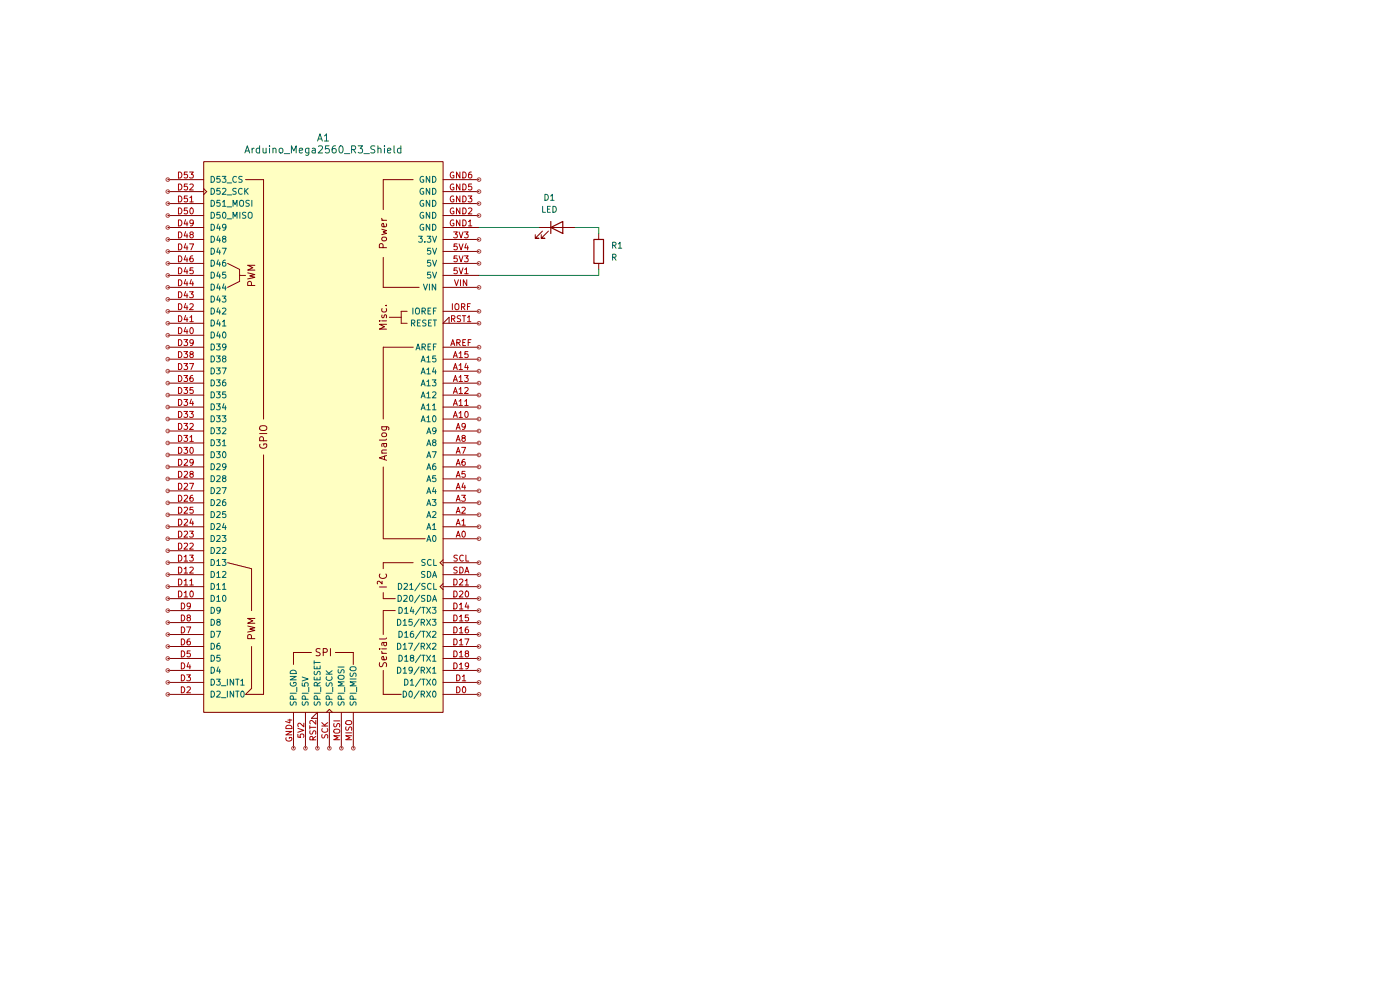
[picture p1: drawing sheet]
(kicad_sch
 (version 20250114)
 (generator "eeschema")
 (generator_version "9.0")
 (paper "A4")
 (lib_symbols
  (symbol "Device:LED"
   (pin_numbers (hide yes))
   (pin_names
    (offset 1.016) (hide yes)) (exclude_from_sim no) (in_bom yes) (on_board yes)
   (property "Reference" "D" (at 0 2.54 0) (effects (font (size 1.27 1.27))))
   (property "Value" "LED" (at 0 -2.54 0) (effects (font (size 1.27 1.27))))
   (property "Footprint" "" (at 0 0 0) (effects (font (size 1.27 1.27)) (hide yes)))
   (property "Datasheet" "~" (at 0 0 0) (effects (font (size 1.27 1.27)) (hide yes)))
   (property "Description" "Light emitting diode" (at 0 0 0) (effects (font (size 1.27 1.27)) (hide yes)))
   (property "Sim.Pins" "1=K 2=A" (at 0 0 0) (effects (font (size 1.27 1.27)) (hide yes)))
   (symbol "LED_0_1"
    (polyline (pts (xy -3.048 -0.762) (xy -4.572 -2.286) (xy -3.81 -2.286) (xy -4.572 -2.286) (xy -4.572 -1.524)) (stroke (width 0) (type default)) (fill (type none)))
    (polyline (pts (xy -1.778 -0.762) (xy -3.302 -2.286) (xy -2.54 -2.286) (xy -3.302 -2.286) (xy -3.302 -1.524)) (stroke (width 0) (type default)) (fill (type none)))
    (polyline (pts (xy -1.27 0) (xy 1.27 0)) (stroke (width 0) (type default)) (fill (type none)))
    (polyline (pts (xy -1.27 -1.27) (xy -1.27 1.27)) (stroke (width 0.254) (type default)) (fill (type none)))
    (polyline (pts (xy 1.27 -1.27) (xy 1.27 1.27) (xy -1.27 0) (xy 1.27 -1.27)) (stroke (width 0.254) (type default)) (fill (type none))))
   (symbol "LED_1_1"
    (pin passive line (at -3.81 0 0) (length 2.54) (name "K" (effects (font (size 1.27 1.27)))) (number "1" (effects (font (size 1.27 1.27)))))
    (pin passive line (at 3.81 0 180) (length 2.54) (name "A" (effects (font (size 1.27 1.27)))) (number "2" (effects (font (size 1.27 1.27))))))
   (embedded_fonts no))
  (symbol "Device:R"
   (pin_numbers (hide yes))
   (pin_names
    (offset 0)) (exclude_from_sim no) (in_bom yes) (on_board yes)
   (property "Reference" "R" (at 2.032 0 90) (effects (font (size 1.27 1.27))))
   (property "Value" "R" (at 0 0 90) (effects (font (size 1.27 1.27))))
   (property "Footprint" "" (at -1.778 0 90) (effects (font (size 1.27 1.27)) (hide yes)))
   (property "Datasheet" "~" (at 0 0 0) (effects (font (size 1.27 1.27)) (hide yes)))
   (property "Description" "Resistor" (at 0 0 0) (effects (font (size 1.27 1.27)) (hide yes)))
   (symbol "R_0_1"
    (rectangle (start -1.016 -2.54) (end 1.016 2.54) (stroke (width 0.254) (type default)) (fill (type none))))
   (symbol "R_1_1"
    (pin passive line (at 0 3.81 270) (length 1.27) (name "~" (effects (font (size 1.27 1.27)))) (number "1" (effects (font (size 1.27 1.27)))))
    (pin passive line (at 0 -3.81 90) (length 1.27) (name "~" (effects (font (size 1.27 1.27)))) (number "2" (effects (font (size 1.27 1.27))))))
   (embedded_fonts no))
  (symbol "PCM_arduino-library:Arduino_Mega2560_R3_Shield"
   (pin_names
    (offset 1.016)) (exclude_from_sim no) (in_bom yes) (on_board yes)
   (property "Reference" "A" (at 0 -62.23 0) (effects (font (size 1.524 1.524))))
   (property "Value" "Arduino_Mega2560_R3_Shield" (at 0 -66.04 0) (effects (font (size 1.524 1.524))))
   (property "Footprint" "PCM_arduino-library:Arduino_Mega2560_R3_Shield" (at 0 -73.66 0) (effects (font (size 1.524 1.524)) (hide yes)))
   (property "Datasheet" "https://docs.arduino.cc/hardware/mega-2560" (at 0 -69.85 0) (effects (font (size 1.524 1.524)) (hide yes)))
   (property "Description" "Shield for Arduino Mega 2560 R3" (at 0 0 0) (effects (font (size 1.27 1.27)) (hide yes)))
   (symbol "Arduino_Mega2560_R3_Shield_0_0"
    (rectangle (start -25.4 -58.42) (end 25.4 58.42) (stroke (width 0) (type default)) (fill (type background)))
    (polyline (pts (xy -21.59 21.59) (xy -12.7 21.59)) (stroke (width 0) (type default)) (fill (type none)))
    (rectangle (start -20.32 -31.75) (end -12.7 -31.75) (stroke (width 0) (type default)) (fill (type none)))
    (rectangle (start -19.05 26.67) (end -12.7 26.67) (stroke (width 0) (type default)) (fill (type none)))
    (rectangle (start -19.05 -19.05) (end -12.7 -19.05) (stroke (width 0) (type default)) (fill (type none)))
    (rectangle (start -19.05 -54.61) (end -12.7 -54.61) (stroke (width 0) (type default)) (fill (type none)))
    (rectangle (start -17.78 -24.13) (end -16.51 -24.13) (stroke (width 0) (type default)) (fill (type none)))
    (rectangle (start -17.78 -26.67) (end -16.51 -26.67) (stroke (width 0) (type default)) (fill (type none)))
    (rectangle (start -16.51 54.61) (end -12.7 54.61) (stroke (width 0) (type default)) (fill (type none)))
    (rectangle (start -16.51 -24.13) (end -16.51 -26.67) (stroke (width 0) (type default)) (fill (type none)))
    (rectangle (start -16.51 -25.4) (end -13.97 -25.4) (stroke (width 0) (type default)) (fill (type none)))
    (rectangle (start -15.24 36.83) (end -12.7 36.83) (stroke (width 0) (type default)) (fill (type none)))
    (rectangle (start -15.24 34.29) (end -12.7 34.29) (stroke (width 0) (type default)) (fill (type none)))
    (rectangle (start -12.7 49.53) (end -12.7 54.61) (stroke (width 0) (type default)) (fill (type none)))
    (rectangle (start -12.7 41.91) (end -12.7 36.83) (stroke (width 0) (type default)) (fill (type none)))
    (rectangle (start -12.7 34.29) (end -12.7 33.02) (stroke (width 0) (type default)) (fill (type none)))
    (rectangle (start -12.7 26.67) (end -12.7 27.94) (stroke (width 0) (type default)) (fill (type none)))
    (polyline (pts (xy -12.7 6.35) (xy -12.7 21.59)) (stroke (width 0) (type default)) (fill (type none)))
    (polyline (pts (xy -12.7 -19.05) (xy -12.7 -3.81)) (stroke (width 0) (type default)) (fill (type none)))
    (rectangle (start -12.7 -31.75) (end -12.7 -38.1) (stroke (width 0) (type default)) (fill (type none)))
    (rectangle (start -12.7 -54.61) (end -12.7 -48.26) (stroke (width 0) (type default)) (fill (type none)))
    (rectangle (start -6.35 48.26) (end -6.35 45.72) (stroke (width 0) (type default)) (fill (type none)))
    (rectangle (start -2.54 45.72) (end -6.35 45.72) (stroke (width 0) (type default)) (fill (type none)))
    (rectangle (start 6.35 48.26) (end 6.35 45.72) (stroke (width 0) (type default)) (fill (type none)))
    (rectangle (start 6.35 45.72) (end 2.54 45.72) (stroke (width 0) (type default)) (fill (type none)))
    (polyline (pts (xy 12.7 54.61) (xy 16.51 54.61)) (stroke (width 0) (type default)) (fill (type none)))
    (polyline (pts (xy 12.7 -54.61) (xy 16.51 -54.61)) (stroke (width 0) (type default)) (fill (type none)))
    (polyline (pts (xy 15.24 44.45) (xy 15.24 53.34) (xy 16.51 54.61)) (stroke (width 0) (type default)) (fill (type none)))
    (polyline (pts (xy 15.24 36.83) (xy 15.24 27.94) (xy 20.32 26.67)) (stroke (width 0) (type default)) (fill (type none)))
    (polyline (pts (xy 17.78 -34.29) (xy 16.51 -34.29)) (stroke (width 0) (type default)) (fill (type none)))
    (polyline (pts (xy 20.32 -31.75) (xy 17.78 -33.02) (xy 17.78 -35.56) (xy 20.32 -36.83)) (stroke (width 0) (type default)) (fill (type none)))
    (text "Serial" (at -12.7 45.72 900) (effects (font (size 1.524 1.524))))
    (text "I²C" (at -12.7 30.48 900) (effects (font (size 1.524 1.524))))
    (text "Analog" (at -12.7 1.27 900) (effects (font (size 1.524 1.524))))
    (text "Misc." (at -12.7 -25.4 900) (effects (font (size 1.524 1.524))))
    (text "Power" (at -12.7 -43.18 900) (effects (font (size 1.524 1.524))))
    (text "SPI" (at 0 45.72 0) (effects (font (size 1.524 1.524))))
    (text "PWM" (at 15.24 40.64 900) (effects (font (size 1.524 1.524))))
    (text "PWM" (at 15.24 -34.29 900) (effects (font (size 1.524 1.524)))))
   (symbol "Arduino_Mega2560_R3_Shield_1_0"
    (rectangle (start 12.7 54.61) (end 12.7 3.81) (stroke (width 0) (type default)) (fill (type none)))
    (rectangle (start 12.7 -54.61) (end 12.7 -3.81) (stroke (width 0) (type default)) (fill (type none)))
    (text "GPIO" (at 12.7 0 900) (effects (font (size 1.524 1.524)))))
   (symbol "Arduino_Mega2560_R3_Shield_1_1"
    (pin bidirectional line (at -33.02 54.61 0) (length 7.62) (name "D0/RX0" (effects (font (size 1.27 1.27)))) (number "D0" (effects (font (size 1.27 1.27)))))
    (pin bidirectional line (at -33.02 52.07 0) (length 7.62) (name "D1/TX0" (effects (font (size 1.27 1.27)))) (number "D1" (effects (font (size 1.27 1.27)))))
    (pin bidirectional line (at -33.02 49.53 0) (length 7.62) (name "D19/RX1" (effects (font (size 1.27 1.27)))) (number "D19" (effects (font (size 1.27 1.27)))))
    (pin bidirectional line (at -33.02 46.99 0) (length 7.62) (name "D18/TX1" (effects (font (size 1.27 1.27)))) (number "D18" (effects (font (size 1.27 1.27)))))
    (pin bidirectional line (at -33.02 44.45 0) (length 7.62) (name "D17/RX2" (effects (font (size 1.27 1.27)))) (number "D17" (effects (font (size 1.27 1.27)))))
    (pin bidirectional line (at -33.02 41.91 0) (length 7.62) (name "D16/TX2" (effects (font (size 1.27 1.27)))) (number "D16" (effects (font (size 1.27 1.27)))))
    (pin bidirectional line (at -33.02 39.37 0) (length 7.62) (name "D15/RX3" (effects (font (size 1.27 1.27)))) (number "D15" (effects (font (size 1.27 1.27)))))
    (pin bidirectional line (at -33.02 36.83 0) (length 7.62) (name "D14/TX3" (effects (font (size 1.27 1.27)))) (number "D14" (effects (font (size 1.27 1.27)))))
    (pin bidirectional line (at -33.02 34.29 0) (length 7.62) (name "D20/SDA" (effects (font (size 1.27 1.27)))) (number "D20" (effects (font (size 1.27 1.27)))))
    (pin bidirectional clock (at -33.02 31.75 0) (length 7.62) (name "D21/SCL" (effects (font (size 1.27 1.27)))) (number "D21" (effects (font (size 1.27 1.27)))))
    (pin bidirectional line (at -33.02 29.21 0) (length 7.62) (name "SDA" (effects (font (size 1.27 1.27)))) (number "SDA" (effects (font (size 1.27 1.27)))))
    (pin bidirectional clock (at -33.02 26.67 0) (length 7.62) (name "SCL" (effects (font (size 1.27 1.27)))) (number "SCL" (effects (font (size 1.27 1.27)))))
    (pin bidirectional line (at -33.02 21.59 0) (length 7.62) (name "A0" (effects (font (size 1.27 1.27)))) (number "A0" (effects (font (size 1.27 1.27)))))
    (pin bidirectional line (at -33.02 19.05 0) (length 7.62) (name "A1" (effects (font (size 1.27 1.27)))) (number "A1" (effects (font (size 1.27 1.27)))))
    (pin bidirectional line (at -33.02 16.51 0) (length 7.62) (name "A2" (effects (font (size 1.27 1.27)))) (number "A2" (effects (font (size 1.27 1.27)))))
    (pin bidirectional line (at -33.02 13.97 0) (length 7.62) (name "A3" (effects (font (size 1.27 1.27)))) (number "A3" (effects (font (size 1.27 1.27)))))
    (pin bidirectional line (at -33.02 11.43 0) (length 7.62) (name "A4" (effects (font (size 1.27 1.27)))) (number "A4" (effects (font (size 1.27 1.27)))))
    (pin bidirectional line (at -33.02 8.89 0) (length 7.62) (name "A5" (effects (font (size 1.27 1.27)))) (number "A5" (effects (font (size 1.27 1.27)))))
    (pin bidirectional line (at -33.02 6.35 0) (length 7.62) (name "A6" (effects (font (size 1.27 1.27)))) (number "A6" (effects (font (size 1.27 1.27)))))
    (pin bidirectional line (at -33.02 3.81 0) (length 7.62) (name "A7" (effects (font (size 1.27 1.27)))) (number "A7" (effects (font (size 1.27 1.27)))))
    (pin bidirectional line (at -33.02 1.27 0) (length 7.62) (name "A8" (effects (font (size 1.27 1.27)))) (number "A8" (effects (font (size 1.27 1.27)))))
    (pin bidirectional line (at -33.02 -1.27 0) (length 7.62) (name "A9" (effects (font (size 1.27 1.27)))) (number "A9" (effects (font (size 1.27 1.27)))))
    (pin bidirectional line (at -33.02 -3.81 0) (length 7.62) (name "A10" (effects (font (size 1.27 1.27)))) (number "A10" (effects (font (size 1.27 1.27)))))
    (pin bidirectional line (at -33.02 -6.35 0) (length 7.62) (name "A11" (effects (font (size 1.27 1.27)))) (number "A11" (effects (font (size 1.27 1.27)))))
    (pin bidirectional line (at -33.02 -8.89 0) (length 7.62) (name "A12" (effects (font (size 1.27 1.27)))) (number "A12" (effects (font (size 1.27 1.27)))))
    (pin bidirectional line (at -33.02 -11.43 0) (length 7.62) (name "A13" (effects (font (size 1.27 1.27)))) (number "A13" (effects (font (size 1.27 1.27)))))
    (pin bidirectional line (at -33.02 -13.97 0) (length 7.62) (name "A14" (effects (font (size 1.27 1.27)))) (number "A14" (effects (font (size 1.27 1.27)))))
    (pin bidirectional line (at -33.02 -16.51 0) (length 7.62) (name "A15" (effects (font (size 1.27 1.27)))) (number "A15" (effects (font (size 1.27 1.27)))))
    (pin input line (at -33.02 -19.05 0) (length 7.62) (name "AREF" (effects (font (size 1.27 1.27)))) (number "AREF" (effects (font (size 1.27 1.27)))))
    (pin open_collector input_low (at -33.02 -24.13 0) (length 7.62) (name "RESET" (effects (font (size 1.27 1.27)))) (number "RST1" (effects (font (size 1.27 1.27)))))
    (pin output line (at -33.02 -26.67 0) (length 7.62) (name "IOREF" (effects (font (size 1.27 1.27)))) (number "IORF" (effects (font (size 1.27 1.27)))))
    (pin power_in line (at -33.02 -31.75 0) (length 7.62) (name "VIN" (effects (font (size 1.27 1.27)))) (number "VIN" (effects (font (size 1.27 1.27)))))
    (pin power_in line (at -33.02 -34.29 0) (length 7.62) (name "5V" (effects (font (size 1.27 1.27)))) (number "5V1" (effects (font (size 1.27 1.27)))))
    (pin power_in line (at -33.02 -36.83 0) (length 7.62) (name "5V" (effects (font (size 1.27 1.27)))) (number "5V3" (effects (font (size 1.27 1.27)))))
    (pin power_in line (at -33.02 -39.37 0) (length 7.62) (name "5V" (effects (font (size 1.27 1.27)))) (number "5V4" (effects (font (size 1.27 1.27)))))
    (pin power_out line (at -33.02 -41.91 0) (length 7.62) (name "3.3V" (effects (font (size 1.27 1.27)))) (number "3V3" (effects (font (size 1.27 1.27)))))
    (pin power_in line (at -33.02 -44.45 0) (length 7.62) (name "GND" (effects (font (size 1.27 1.27)))) (number "GND1" (effects (font (size 1.27 1.27)))))
    (pin power_in line (at -33.02 -46.99 0) (length 7.62) (name "GND" (effects (font (size 1.27 1.27)))) (number "GND2" (effects (font (size 1.27 1.27)))))
    (pin power_in line (at -33.02 -49.53 0) (length 7.62) (name "GND" (effects (font (size 1.27 1.27)))) (number "GND3" (effects (font (size 1.27 1.27)))))
    (pin power_in line (at -33.02 -52.07 0) (length 7.62) (name "GND" (effects (font (size 1.27 1.27)))) (number "GND5" (effects (font (size 1.27 1.27)))))
    (pin power_in line (at -33.02 -54.61 0) (length 7.62) (name "GND" (effects (font (size 1.27 1.27)))) (number "GND6" (effects (font (size 1.27 1.27)))))
    (pin input line (at -6.35 66.04 270) (length 7.62) (name "SPI_MISO" (effects (font (size 1.27 1.27)))) (number "MISO" (effects (font (size 1.27 1.27)))))
    (pin output line (at -3.81 66.04 270) (length 7.62) (name "SPI_MOSI" (effects (font (size 1.27 1.27)))) (number "MOSI" (effects (font (size 1.27 1.27)))))
    (pin output clock (at -1.27 66.04 270) (length 7.62) (name "SPI_SCK" (effects (font (size 1.27 1.27)))) (number "SCK" (effects (font (size 1.27 1.27)))))
    (pin open_collector input_low (at 1.27 66.04 270) (length 7.62) (name "SPI_RESET" (effects (font (size 1.27 1.27)))) (number "RST2" (effects (font (size 1.27 1.27)))))
    (pin power_in line (at 3.81 66.04 270) (length 7.62) (name "SPI_5V" (effects (font (size 1.27 1.27)))) (number "5V2" (effects (font (size 1.27 1.27)))))
    (pin power_in line (at 6.35 66.04 270) (length 7.62) (name "SPI_GND" (effects (font (size 1.27 1.27)))) (number "GND4" (effects (font (size 1.27 1.27)))))
    (pin bidirectional line (at 33.02 54.61 180) (length 7.62) (name "D2_INT0" (effects (font (size 1.27 1.27)))) (number "D2" (effects (font (size 1.27 1.27)))))
    (pin bidirectional line (at 33.02 52.07 180) (length 7.62) (name "D3_INT1" (effects (font (size 1.27 1.27)))) (number "D3" (effects (font (size 1.27 1.27)))))
    (pin bidirectional line (at 33.02 49.53 180) (length 7.62) (name "D4" (effects (font (size 1.27 1.27)))) (number "D4" (effects (font (size 1.27 1.27)))))
    (pin bidirectional line (at 33.02 46.99 180) (length 7.62) (name "D5" (effects (font (size 1.27 1.27)))) (number "D5" (effects (font (size 1.27 1.27)))))
    (pin bidirectional line (at 33.02 44.45 180) (length 7.62) (name "D6" (effects (font (size 1.27 1.27)))) (number "D6" (effects (font (size 1.27 1.27)))))
    (pin bidirectional line (at 33.02 41.91 180) (length 7.62) (name "D7" (effects (font (size 1.27 1.27)))) (number "D7" (effects (font (size 1.27 1.27)))))
    (pin bidirectional line (at 33.02 39.37 180) (length 7.62) (name "D8" (effects (font (size 1.27 1.27)))) (number "D8" (effects (font (size 1.27 1.27)))))
    (pin bidirectional line (at 33.02 36.83 180) (length 7.62) (name "D9" (effects (font (size 1.27 1.27)))) (number "D9" (effects (font (size 1.27 1.27)))))
    (pin bidirectional line (at 33.02 34.29 180) (length 7.62) (name "D10" (effects (font (size 1.27 1.27)))) (number "D10" (effects (font (size 1.27 1.27)))))
    (pin bidirectional line (at 33.02 31.75 180) (length 7.62) (name "D11" (effects (font (size 1.27 1.27)))) (number "D11" (effects (font (size 1.27 1.27)))))
    (pin bidirectional line (at 33.02 29.21 180) (length 7.62) (name "D12" (effects (font (size 1.27 1.27)))) (number "D12" (effects (font (size 1.27 1.27)))))
    (pin bidirectional line (at 33.02 26.67 180) (length 7.62) (name "D13" (effects (font (size 1.27 1.27)))) (number "D13" (effects (font (size 1.27 1.27)))))
    (pin bidirectional line (at 33.02 24.13 180) (length 7.62) (name "D22" (effects (font (size 1.27 1.27)))) (number "D22" (effects (font (size 1.27 1.27)))))
    (pin bidirectional line (at 33.02 21.59 180) (length 7.62) (name "D23" (effects (font (size 1.27 1.27)))) (number "D23" (effects (font (size 1.27 1.27)))))
    (pin bidirectional line (at 33.02 19.05 180) (length 7.62) (name "D24" (effects (font (size 1.27 1.27)))) (number "D24" (effects (font (size 1.27 1.27)))))
    (pin bidirectional line (at 33.02 16.51 180) (length 7.62) (name "D25" (effects (font (size 1.27 1.27)))) (number "D25" (effects (font (size 1.27 1.27)))))
    (pin bidirectional line (at 33.02 13.97 180) (length 7.62) (name "D26" (effects (font (size 1.27 1.27)))) (number "D26" (effects (font (size 1.27 1.27)))))
    (pin bidirectional line (at 33.02 11.43 180) (length 7.62) (name "D27" (effects (font (size 1.27 1.27)))) (number "D27" (effects (font (size 1.27 1.27)))))
    (pin bidirectional line (at 33.02 8.89 180) (length 7.62) (name "D28" (effects (font (size 1.27 1.27)))) (number "D28" (effects (font (size 1.27 1.27)))))
    (pin bidirectional line (at 33.02 6.35 180) (length 7.62) (name "D29" (effects (font (size 1.27 1.27)))) (number "D29" (effects (font (size 1.27 1.27)))))
    (pin bidirectional line (at 33.02 3.81 180) (length 7.62) (name "D30" (effects (font (size 1.27 1.27)))) (number "D30" (effects (font (size 1.27 1.27)))))
    (pin bidirectional line (at 33.02 1.27 180) (length 7.62) (name "D31" (effects (font (size 1.27 1.27)))) (number "D31" (effects (font (size 1.27 1.27)))))
    (pin bidirectional line (at 33.02 -1.27 180) (length 7.62) (name "D32" (effects (font (size 1.27 1.27)))) (number "D32" (effects (font (size 1.27 1.27)))))
    (pin bidirectional line (at 33.02 -3.81 180) (length 7.62) (name "D33" (effects (font (size 1.27 1.27)))) (number "D33" (effects (font (size 1.27 1.27)))))
    (pin bidirectional line (at 33.02 -6.35 180) (length 7.62) (name "D34" (effects (font (size 1.27 1.27)))) (number "D34" (effects (font (size 1.27 1.27)))))
    (pin bidirectional line (at 33.02 -8.89 180) (length 7.62) (name "D35" (effects (font (size 1.27 1.27)))) (number "D35" (effects (font (size 1.27 1.27)))))
    (pin bidirectional line (at 33.02 -11.43 180) (length 7.62) (name "D36" (effects (font (size 1.27 1.27)))) (number "D36" (effects (font (size 1.27 1.27)))))
    (pin bidirectional line (at 33.02 -13.97 180) (length 7.62) (name "D37" (effects (font (size 1.27 1.27)))) (number "D37" (effects (font (size 1.27 1.27)))))
    (pin bidirectional line (at 33.02 -16.51 180) (length 7.62) (name "D38" (effects (font (size 1.27 1.27)))) (number "D38" (effects (font (size 1.27 1.27)))))
    (pin bidirectional line (at 33.02 -19.05 180) (length 7.62) (name "D39" (effects (font (size 1.27 1.27)))) (number "D39" (effects (font (size 1.27 1.27)))))
    (pin bidirectional line (at 33.02 -21.59 180) (length 7.62) (name "D40" (effects (font (size 1.27 1.27)))) (number "D40" (effects (font (size 1.27 1.27)))))
    (pin bidirectional line (at 33.02 -24.13 180) (length 7.62) (name "D41" (effects (font (size 1.27 1.27)))) (number "D41" (effects (font (size 1.27 1.27)))))
    (pin bidirectional line (at 33.02 -26.67 180) (length 7.62) (name "D42" (effects (font (size 1.27 1.27)))) (number "D42" (effects (font (size 1.27 1.27)))))
    (pin bidirectional line (at 33.02 -29.21 180) (length 7.62) (name "D43" (effects (font (size 1.27 1.27)))) (number "D43" (effects (font (size 1.27 1.27)))))
    (pin bidirectional line (at 33.02 -31.75 180) (length 7.62) (name "D44" (effects (font (size 1.27 1.27)))) (number "D44" (effects (font (size 1.27 1.27)))))
    (pin bidirectional line (at 33.02 -34.29 180) (length 7.62) (name "D45" (effects (font (size 1.27 1.27)))) (number "D45" (effects (font (size 1.27 1.27)))))
    (pin bidirectional line (at 33.02 -36.83 180) (length 7.62) (name "D46" (effects (font (size 1.27 1.27)))) (number "D46" (effects (font (size 1.27 1.27)))))
    (pin bidirectional line (at 33.02 -39.37 180) (length 7.62) (name "D47" (effects (font (size 1.27 1.27)))) (number "D47" (effects (font (size 1.27 1.27)))))
    (pin bidirectional line (at 33.02 -41.91 180) (length 7.62) (name "D48" (effects (font (size 1.27 1.27)))) (number "D48" (effects (font (size 1.27 1.27)))))
    (pin bidirectional line (at 33.02 -44.45 180) (length 7.62) (name "D49" (effects (font (size 1.27 1.27)))) (number "D49" (effects (font (size 1.27 1.27)))))
    (pin bidirectional line (at 33.02 -46.99 180) (length 7.62) (name "D50_MISO" (effects (font (size 1.27 1.27)))) (number "D50" (effects (font (size 1.27 1.27)))))
    (pin bidirectional line (at 33.02 -49.53 180) (length 7.62) (name "D51_MOSI" (effects (font (size 1.27 1.27)))) (number "D51" (effects (font (size 1.27 1.27)))))
    (pin bidirectional clock (at 33.02 -52.07 180) (length 7.62) (name "D52_SCK" (effects (font (size 1.27 1.27)))) (number "D52" (effects (font (size 1.27 1.27)))))
    (pin bidirectional line (at 33.02 -54.61 180) (length 7.62) (name "D53_CS" (effects (font (size 1.27 1.27)))) (number "D53" (effects (font (size 1.27 1.27))))))
   (embedded_fonts no)))
 (wire
  (pts (xy 127 48.26) (xy 121.92 48.26))
  (stroke (width 0) (type default)))
 (wire
  (pts (xy 127 49.53) (xy 127 48.26))
  (stroke (width 0) (type default)))
 (wire
  (pts (xy 101.6 58.42) (xy 127 58.42))
  (stroke (width 0) (type default)))
 (wire
  (pts (xy 101.6 48.26) (xy 114.3 48.26))
  (stroke (width 0) (type default)))
 (wire
  (pts (xy 127 58.42) (xy 127 57.15))
  (stroke (width 0) (type default)))
 (symbol
  (lib_id "PCM_arduino-library:Arduino_Mega2560_R3_Shield")
  (at 68.58 92.71 180)
  (unit 1)
  (exclude_from_sim no)
  (in_bom yes)
  (on_board yes)
  (dnp no)
  (fields_autoplaced yes)
  (property "Reference" "A1" (at 68.58 29.21 0) (effects (font (size 1.524 1.524))))
  (property "Value" "Arduino_Mega2560_R3_Shield" (at 68.58 31.75 0) (effects (font (size 1.524 1.524))))
  (property "Footprint" "PCM_arduino-library:Arduino_Mega2560_R3_Shield" (at 68.58 19.05 0) (effects (font (size 1.524 1.524)) (hide yes)))
  (property "Datasheet" "https://docs.arduino.cc/hardware/mega-2560" (at 68.58 22.86 0) (effects (font (size 1.524 1.524)) (hide yes)))
  (property "Description" "Shield for Arduino Mega 2560 R3" (at 68.58 92.71 0) (effects (font (size 1.27 1.27)) (hide yes)))
  (pin "D38")
  (pin "D1")
  (pin "D11")
  (pin "5V1")
  (pin "MISO")
  (pin "D48")
  (pin "D50")
  (pin "D52")
  (pin "A14")
  (pin "D6")
  (pin "D3")
  (pin "D16")
  (pin "D15")
  (pin "A10")
  (pin "D30")
  (pin "D41")
  (pin "GND4")
  (pin "D25")
  (pin "A5")
  (pin "SCL")
  (pin "GND6")
  (pin "D27")
  (pin "D53")
  (pin "D26")
  (pin "D29")
  (pin "IORF")
  (pin "D37")
  (pin "D20")
  (pin "D33")
  (pin "GND1")
  (pin "A3")
  (pin "D21")
  (pin "MOSI")
  (pin "D7")
  (pin "D8")
  (pin "A1")
  (pin "D0")
  (pin "A6")
  (pin "5V4")
  (pin "5V2")
  (pin "5V3")
  (pin "D5")
  (pin "D31")
  (pin "D44")
  (pin "D42")
  (pin "A7")
  (pin "A2")
  (pin "D12")
  (pin "D10")
  (pin "A13")
  (pin "D14")
  (pin "A11")
  (pin "A12")
  (pin "D4")
  (pin "GND2")
  (pin "D35")
  (pin "D23")
  (pin "A15")
  (pin "D24")
  (pin "SCK")
  (pin "VIN")
  (pin "3V3")
  (pin "D17")
  (pin "D51")
  (pin "D9")
  (pin "A8")
  (pin "D46")
  (pin "D47")
  (pin "D49")
  (pin "D39")
  (pin "D18")
  (pin "RST1")
  (pin "D43")
  (pin "GND3")
  (pin "D36")
  (pin "A9")
  (pin "D45")
  (pin "D34")
  (pin "D40")
  (pin "A0")
  (pin "D22")
  (pin "A4")
  (pin "AREF")
  (pin "D19")
  (pin "D28")
  (pin "D32")
  (pin "SDA")
  (pin "D13")
  (pin "GND5")
  (pin "D2")
  (pin "RST2"))
 (symbol
  (lib_id "Device:LED")
  (at 118.11 48.26 0)
  (unit 1)
  (exclude_from_sim no)
  (in_bom yes)
  (on_board yes)
  (dnp no)
  (fields_autoplaced yes)
  (property "Reference" "D1" (at 116.5225 41.91 0) (effects (font (size 1.27 1.27))))
  (property "Value" "LED" (at 116.5225 44.45 0) (effects (font (size 1.27 1.27))))
  (property "Footprint" "" (at 118.11 48.26 0) (effects (font (size 1.27 1.27)) (hide yes)))
  (property "Datasheet" "~" (at 118.11 48.26 0) (effects (font (size 1.27 1.27)) (hide yes)))
  (property "Description" "Light emitting diode" (at 118.11 48.26 0) (effects (font (size 1.27 1.27)) (hide yes)))
  (property "Sim.Pins" "1=K 2=A" (at 118.11 48.26 0) (effects (font (size 1.27 1.27)) (hide yes)))
  (pin "1")
  (pin "2"))
 (symbol
  (lib_id "Device:R")
  (at 127 53.34 0)
  (unit 1)
  (exclude_from_sim no)
  (in_bom yes)
  (on_board yes)
  (dnp no)
  (fields_autoplaced yes)
  (property "Reference" "R1" (at 129.54 52.0699 0) (effects (font (size 1.27 1.27)) (justify left)))
  (property "Value" "R" (at 129.54 54.6099 0) (effects (font (size 1.27 1.27)) (justify left)))
  (property "Footprint" "" (at 125.222 53.34 90) (effects (font (size 1.27 1.27)) (hide yes)))
  (property "Datasheet" "~" (at 127 53.34 0) (effects (font (size 1.27 1.27)) (hide yes)))
  (property "Description" "Resistor" (at 127 53.34 0) (effects (font (size 1.27 1.27)) (hide yes)))
  (pin "1")
  (pin "2"))
 (sheet_instances
  (path ""
   (page "1")))
 (embedded_fonts no))
